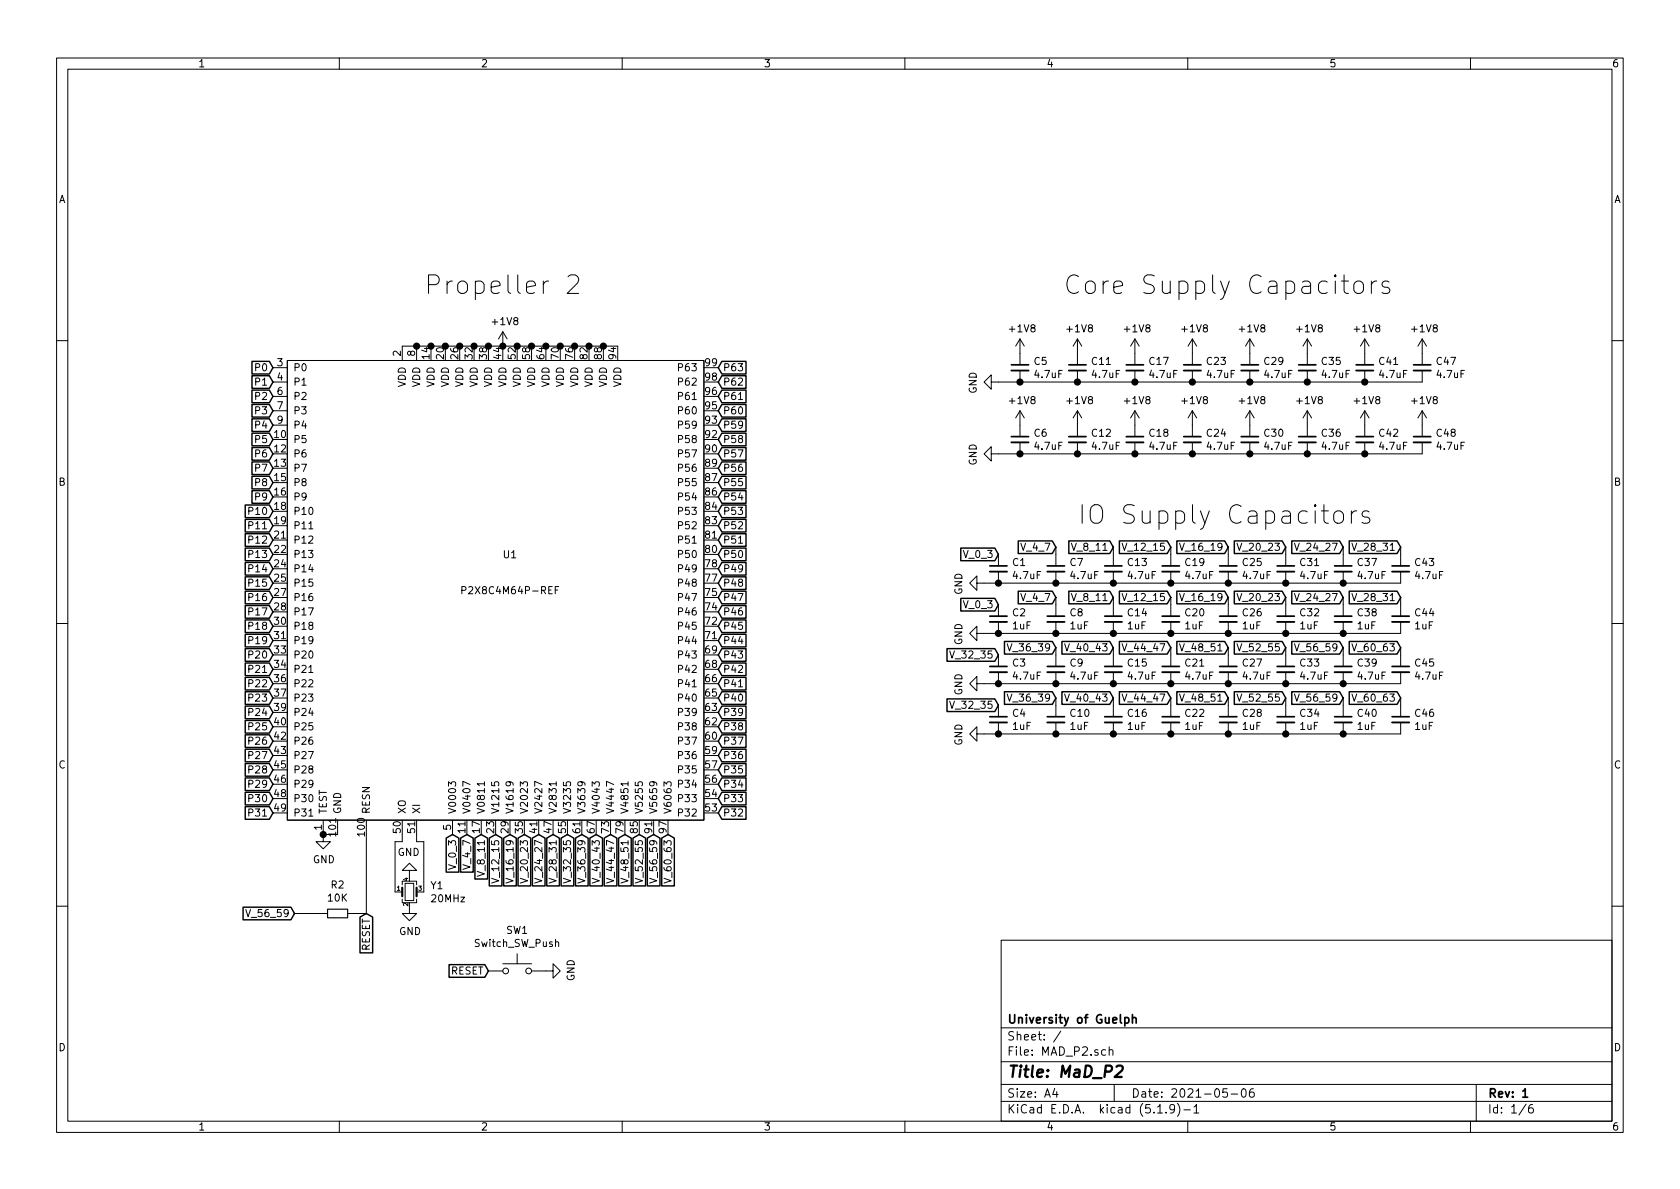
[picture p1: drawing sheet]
EESchema Schematic File Version 4
EELAYER 30 0
EELAYER END
$Descr A4 11693 8268
encoding utf-8
Sheet 1 6
Title "MaD_P2"
Date "2021-05-06"
Rev "1"
Comp "University of Guelph"
Comment1 ""
Comment2 ""
Comment3 ""
Comment4 ""
$EndDescr
$Comp
L MAD_P2-rescue:P2X8C4M64P-REF-P2X8C4M64P U1
U 1 1
P 3550 4150
F 0 "U1" H 3550 4450 50  0000 C CNN
F 1 "P2X8C4M64P-REF" H 3550 4200 50  0000 C CNN
F 2 "Package_QFP:TQFP-100-1EP_14x14mm_P0.5mm_EP5x5mm_ThermalVias" H 3550 4150 50  0001 C CNN
F 3 "" H 3550 4150 50  0001 C CNN
	1    3550 4150
	1    0    0    -1  
$EndComp
$Comp
L power:GND #PWR01
U 1 1
P 2250 5800
F 0 "#PWR01" H 2250 5550 50  0001 C CNN
F 1 "GND" H 2255 5627 50  0000 C CNN
F 2 "" H 2250 5800 50  0001 C CNN
F 3 "" H 2250 5800 50  0001 C CNN
	1    2250 5800
	1    0    0    -1  
$EndComp
Wire Wire Line
	2250 5800 2350 5800
Connection ~ 2250 5800
$Comp
L power:+1V8 #PWR04
U 1 1
P 3500 2400
F 0 "#PWR04" H 3500 2250 50  0001 C CNN
F 1 "+1V8" H 3515 2573 50  0000 C CNN
F 2 "" H 3500 2400 50  0001 C CNN
F 3 "" H 3500 2400 50  0001 C CNN
	1    3500 2400
	1    0    0    -1  
$EndComp
Wire Wire Line
	2800 2400 2900 2400
Connection ~ 2900 2400
Wire Wire Line
	2900 2400 3000 2400
Connection ~ 3000 2400
Wire Wire Line
	3000 2400 3100 2400
Connection ~ 3100 2400
Wire Wire Line
	3100 2400 3200 2400
Connection ~ 3200 2400
Wire Wire Line
	3200 2400 3300 2400
Connection ~ 3300 2400
Wire Wire Line
	3300 2400 3400 2400
Connection ~ 3400 2400
Wire Wire Line
	3400 2400 3500 2400
Connection ~ 3500 2400
Wire Wire Line
	3500 2400 3600 2400
Connection ~ 3600 2400
Wire Wire Line
	3600 2400 3700 2400
Connection ~ 3700 2400
Wire Wire Line
	3700 2400 3800 2400
Connection ~ 3800 2400
Wire Wire Line
	3800 2400 3900 2400
Connection ~ 3900 2400
Wire Wire Line
	3900 2400 4000 2400
Connection ~ 4000 2400
Wire Wire Line
	4000 2400 4100 2400
Connection ~ 4100 2400
Wire Wire Line
	4100 2400 4200 2400
Connection ~ 4200 2400
Wire Wire Line
	4200 2400 4300 2400
$Sheet
S -2150 1150 1950 1150
U 60E5FA00
F0 "Power" 50
F1 "Power.sch" 50
$EndSheet
$Sheet
S -2150 2700 1950 1000
U 60F79100
F0 "Power2" 50
F1 "Power2.sch" 50
$EndSheet
$Comp
L Device:Crystal_GND24_Small Y1
U 1 1
P 2850 6200
F 0 "Y1" H 2994 6246 50  0000 L CNN
F 1 "20MHz" H 2994 6155 50  0000 L CNN
F 2 "Crystal:Crystal_SMD_3225-4Pin_3.2x2.5mm" H 2850 6200 50  0001 C CNN
F 3 "~" H 2850 6200 50  0001 C CNN
F 4 "" H 2850 6200 50  0001 C CNN "LCSC"
	1    2850 6200
	1    0    0    -1  
$EndComp
$Comp
L power:GND #PWR03
U 1 1
P 2850 6300
F 0 "#PWR03" H 2850 6050 50  0001 C CNN
F 1 "GND" H 2855 6127 50  0000 C CNN
F 2 "" H 2850 6300 50  0001 C CNN
F 3 "" H 2850 6300 50  0001 C CNN
	1    2850 6300
	1    0    0    -1  
$EndComp
$Comp
L power:GND #PWR02
U 1 1
P 2850 6100
F 0 "#PWR02" H 2850 5850 50  0001 C CNN
F 1 "GND" H 2855 5927 50  0000 C CNN
F 2 "" H 2850 6100 50  0001 C CNN
F 3 "" H 2850 6100 50  0001 C CNN
	1    2850 6100
	-1   0    0    1   
$EndComp
Wire Wire Line
	2750 5850 2800 5850
Wire Wire Line
	2800 5850 2800 5800
Wire Wire Line
	2750 5850 2750 6200
Wire Wire Line
	2950 5850 2900 5850
Wire Wire Line
	2900 5850 2900 5800
Wire Wire Line
	2950 5850 2950 6200
$Comp
L Device:C_Small C5
U 1 1
P 7100 2550
F 0 "C5" H 7192 2596 50  0000 L CNN
F 1 "4.7uF" H 7192 2505 50  0000 L CNN
F 2 "Capacitor_SMD:C_0603_1608Metric" H 7100 2550 50  0001 C CNN
F 3 "~" H 7100 2550 50  0001 C CNN
	1    7100 2550
	1    0    0    -1  
$EndComp
$Comp
L Device:C_Small C11
U 1 1
P 7500 2550
F 0 "C11" H 7592 2596 50  0000 L CNN
F 1 "4.7uF" H 7592 2505 50  0000 L CNN
F 2 "Capacitor_SMD:C_0603_1608Metric" H 7500 2550 50  0001 C CNN
F 3 "~" H 7500 2550 50  0001 C CNN
	1    7500 2550
	1    0    0    -1  
$EndComp
$Comp
L Device:C_Small C17
U 1 1
P 7900 2550
F 0 "C17" H 7992 2596 50  0000 L CNN
F 1 "4.7uF" H 7992 2505 50  0000 L CNN
F 2 "Capacitor_SMD:C_0603_1608Metric" H 7900 2550 50  0001 C CNN
F 3 "~" H 7900 2550 50  0001 C CNN
	1    7900 2550
	1    0    0    -1  
$EndComp
$Comp
L Device:C_Small C23
U 1 1
P 8300 2550
F 0 "C23" H 8392 2596 50  0000 L CNN
F 1 "4.7uF" H 8392 2505 50  0000 L CNN
F 2 "Capacitor_SMD:C_0603_1608Metric" H 8300 2550 50  0001 C CNN
F 3 "~" H 8300 2550 50  0001 C CNN
	1    8300 2550
	1    0    0    -1  
$EndComp
Text Notes 7400 2050 0    129  ~ 0
Core Supply Capacitors
$Comp
L Device:C_Small C29
U 1 1
P 8700 2550
F 0 "C29" H 8792 2596 50  0000 L CNN
F 1 "4.7uF" H 8792 2505 50  0000 L CNN
F 2 "Capacitor_SMD:C_0603_1608Metric" H 8700 2550 50  0001 C CNN
F 3 "~" H 8700 2550 50  0001 C CNN
	1    8700 2550
	1    0    0    -1  
$EndComp
$Comp
L Device:C_Small C35
U 1 1
P 9100 2550
F 0 "C35" H 9192 2596 50  0000 L CNN
F 1 "4.7uF" H 9192 2505 50  0000 L CNN
F 2 "Capacitor_SMD:C_0603_1608Metric" H 9100 2550 50  0001 C CNN
F 3 "~" H 9100 2550 50  0001 C CNN
	1    9100 2550
	1    0    0    -1  
$EndComp
$Comp
L Device:C_Small C41
U 1 1
P 9500 2550
F 0 "C41" H 9592 2596 50  0000 L CNN
F 1 "4.7uF" H 9592 2505 50  0000 L CNN
F 2 "Capacitor_SMD:C_0603_1608Metric" H 9500 2550 50  0001 C CNN
F 3 "~" H 9500 2550 50  0001 C CNN
	1    9500 2550
	1    0    0    -1  
$EndComp
$Comp
L Device:C_Small C47
U 1 1
P 9900 2550
F 0 "C47" H 9992 2596 50  0000 L CNN
F 1 "4.7uF" H 9992 2505 50  0000 L CNN
F 2 "Capacitor_SMD:C_0603_1608Metric" H 9900 2550 50  0001 C CNN
F 3 "~" H 9900 2550 50  0001 C CNN
	1    9900 2550
	1    0    0    -1  
$EndComp
$Comp
L Device:C_Small C6
U 1 1
P 7100 3050
F 0 "C6" H 7192 3096 50  0000 L CNN
F 1 "4.7uF" H 7192 3005 50  0000 L CNN
F 2 "Capacitor_SMD:C_0603_1608Metric" H 7100 3050 50  0001 C CNN
F 3 "~" H 7100 3050 50  0001 C CNN
	1    7100 3050
	1    0    0    -1  
$EndComp
$Comp
L Device:C_Small C12
U 1 1
P 7500 3050
F 0 "C12" H 7592 3096 50  0000 L CNN
F 1 "4.7uF" H 7592 3005 50  0000 L CNN
F 2 "Capacitor_SMD:C_0603_1608Metric" H 7500 3050 50  0001 C CNN
F 3 "~" H 7500 3050 50  0001 C CNN
	1    7500 3050
	1    0    0    -1  
$EndComp
$Comp
L Device:C_Small C18
U 1 1
P 7900 3050
F 0 "C18" H 7992 3096 50  0000 L CNN
F 1 "4.7uF" H 7992 3005 50  0000 L CNN
F 2 "Capacitor_SMD:C_0603_1608Metric" H 7900 3050 50  0001 C CNN
F 3 "~" H 7900 3050 50  0001 C CNN
	1    7900 3050
	1    0    0    -1  
$EndComp
$Comp
L Device:C_Small C24
U 1 1
P 8300 3050
F 0 "C24" H 8392 3096 50  0000 L CNN
F 1 "4.7uF" H 8392 3005 50  0000 L CNN
F 2 "Capacitor_SMD:C_0603_1608Metric" H 8300 3050 50  0001 C CNN
F 3 "~" H 8300 3050 50  0001 C CNN
	1    8300 3050
	1    0    0    -1  
$EndComp
$Comp
L Device:C_Small C30
U 1 1
P 8700 3050
F 0 "C30" H 8792 3096 50  0000 L CNN
F 1 "4.7uF" H 8792 3005 50  0000 L CNN
F 2 "Capacitor_SMD:C_0603_1608Metric" H 8700 3050 50  0001 C CNN
F 3 "~" H 8700 3050 50  0001 C CNN
	1    8700 3050
	1    0    0    -1  
$EndComp
$Comp
L Device:C_Small C36
U 1 1
P 9100 3050
F 0 "C36" H 9192 3096 50  0000 L CNN
F 1 "4.7uF" H 9192 3005 50  0000 L CNN
F 2 "Capacitor_SMD:C_0603_1608Metric" H 9100 3050 50  0001 C CNN
F 3 "~" H 9100 3050 50  0001 C CNN
	1    9100 3050
	1    0    0    -1  
$EndComp
$Comp
L Device:C_Small C42
U 1 1
P 9500 3050
F 0 "C42" H 9592 3096 50  0000 L CNN
F 1 "4.7uF" H 9592 3005 50  0000 L CNN
F 2 "Capacitor_SMD:C_0603_1608Metric" H 9500 3050 50  0001 C CNN
F 3 "~" H 9500 3050 50  0001 C CNN
	1    9500 3050
	1    0    0    -1  
$EndComp
$Comp
L Device:C_Small C48
U 1 1
P 9900 3050
F 0 "C48" H 9992 3096 50  0000 L CNN
F 1 "4.7uF" H 9992 3005 50  0000 L CNN
F 2 "Capacitor_SMD:C_0603_1608Metric" H 9900 3050 50  0001 C CNN
F 3 "~" H 9900 3050 50  0001 C CNN
	1    9900 3050
	1    0    0    -1  
$EndComp
$Comp
L Device:C_Small C1
U 1 1
P 6950 3950
F 0 "C1" H 7042 3996 50  0000 L CNN
F 1 "4.7uF" H 7042 3905 50  0000 L CNN
F 2 "Capacitor_SMD:C_0603_1608Metric" H 6950 3950 50  0001 C CNN
F 3 "~" H 6950 3950 50  0001 C CNN
	1    6950 3950
	1    0    0    -1  
$EndComp
$Comp
L Device:C_Small C7
U 1 1
P 7350 3950
F 0 "C7" H 7442 3996 50  0000 L CNN
F 1 "4.7uF" H 7442 3905 50  0000 L CNN
F 2 "Capacitor_SMD:C_0603_1608Metric" H 7350 3950 50  0001 C CNN
F 3 "~" H 7350 3950 50  0001 C CNN
	1    7350 3950
	1    0    0    -1  
$EndComp
$Comp
L Device:C_Small C13
U 1 1
P 7750 3950
F 0 "C13" H 7842 3996 50  0000 L CNN
F 1 "4.7uF" H 7842 3905 50  0000 L CNN
F 2 "Capacitor_SMD:C_0603_1608Metric" H 7750 3950 50  0001 C CNN
F 3 "~" H 7750 3950 50  0001 C CNN
	1    7750 3950
	1    0    0    -1  
$EndComp
$Comp
L Device:C_Small C19
U 1 1
P 8150 3950
F 0 "C19" H 8242 3996 50  0000 L CNN
F 1 "4.7uF" H 8242 3905 50  0000 L CNN
F 2 "Capacitor_SMD:C_0603_1608Metric" H 8150 3950 50  0001 C CNN
F 3 "~" H 8150 3950 50  0001 C CNN
	1    8150 3950
	1    0    0    -1  
$EndComp
Text Notes 7500 3650 0    129  ~ 0
IO Supply Capacitors
$Comp
L Device:C_Small C25
U 1 1
P 8550 3950
F 0 "C25" H 8642 3996 50  0000 L CNN
F 1 "4.7uF" H 8642 3905 50  0000 L CNN
F 2 "Capacitor_SMD:C_0603_1608Metric" H 8550 3950 50  0001 C CNN
F 3 "~" H 8550 3950 50  0001 C CNN
	1    8550 3950
	1    0    0    -1  
$EndComp
$Comp
L Device:C_Small C31
U 1 1
P 8950 3950
F 0 "C31" H 9042 3996 50  0000 L CNN
F 1 "4.7uF" H 9042 3905 50  0000 L CNN
F 2 "Capacitor_SMD:C_0603_1608Metric" H 8950 3950 50  0001 C CNN
F 3 "~" H 8950 3950 50  0001 C CNN
	1    8950 3950
	1    0    0    -1  
$EndComp
$Comp
L Device:C_Small C37
U 1 1
P 9350 3950
F 0 "C37" H 9442 3996 50  0000 L CNN
F 1 "4.7uF" H 9442 3905 50  0000 L CNN
F 2 "Capacitor_SMD:C_0603_1608Metric" H 9350 3950 50  0001 C CNN
F 3 "~" H 9350 3950 50  0001 C CNN
	1    9350 3950
	1    0    0    -1  
$EndComp
$Comp
L Device:C_Small C43
U 1 1
P 9750 3950
F 0 "C43" H 9842 3996 50  0000 L CNN
F 1 "4.7uF" H 9842 3905 50  0000 L CNN
F 2 "Capacitor_SMD:C_0603_1608Metric" H 9750 3950 50  0001 C CNN
F 3 "~" H 9750 3950 50  0001 C CNN
	1    9750 3950
	1    0    0    -1  
$EndComp
$Comp
L Device:C_Small C3
U 1 1
P 6950 4650
F 0 "C3" H 7042 4696 50  0000 L CNN
F 1 "4.7uF" H 7042 4605 50  0000 L CNN
F 2 "Capacitor_SMD:C_0603_1608Metric" H 6950 4650 50  0001 C CNN
F 3 "~" H 6950 4650 50  0001 C CNN
	1    6950 4650
	1    0    0    -1  
$EndComp
$Comp
L Device:C_Small C9
U 1 1
P 7350 4650
F 0 "C9" H 7442 4696 50  0000 L CNN
F 1 "4.7uF" H 7442 4605 50  0000 L CNN
F 2 "Capacitor_SMD:C_0603_1608Metric" H 7350 4650 50  0001 C CNN
F 3 "~" H 7350 4650 50  0001 C CNN
	1    7350 4650
	1    0    0    -1  
$EndComp
$Comp
L Device:C_Small C15
U 1 1
P 7750 4650
F 0 "C15" H 7842 4696 50  0000 L CNN
F 1 "4.7uF" H 7842 4605 50  0000 L CNN
F 2 "Capacitor_SMD:C_0603_1608Metric" H 7750 4650 50  0001 C CNN
F 3 "~" H 7750 4650 50  0001 C CNN
	1    7750 4650
	1    0    0    -1  
$EndComp
$Comp
L Device:C_Small C21
U 1 1
P 8150 4650
F 0 "C21" H 8242 4696 50  0000 L CNN
F 1 "4.7uF" H 8242 4605 50  0000 L CNN
F 2 "Capacitor_SMD:C_0603_1608Metric" H 8150 4650 50  0001 C CNN
F 3 "~" H 8150 4650 50  0001 C CNN
	1    8150 4650
	1    0    0    -1  
$EndComp
$Comp
L Device:C_Small C27
U 1 1
P 8550 4650
F 0 "C27" H 8642 4696 50  0000 L CNN
F 1 "4.7uF" H 8642 4605 50  0000 L CNN
F 2 "Capacitor_SMD:C_0603_1608Metric" H 8550 4650 50  0001 C CNN
F 3 "~" H 8550 4650 50  0001 C CNN
	1    8550 4650
	1    0    0    -1  
$EndComp
$Comp
L Device:C_Small C33
U 1 1
P 8950 4650
F 0 "C33" H 9042 4696 50  0000 L CNN
F 1 "4.7uF" H 9042 4605 50  0000 L CNN
F 2 "Capacitor_SMD:C_0603_1608Metric" H 8950 4650 50  0001 C CNN
F 3 "~" H 8950 4650 50  0001 C CNN
	1    8950 4650
	1    0    0    -1  
$EndComp
$Comp
L Device:C_Small C39
U 1 1
P 9350 4650
F 0 "C39" H 9442 4696 50  0000 L CNN
F 1 "4.7uF" H 9442 4605 50  0000 L CNN
F 2 "Capacitor_SMD:C_0603_1608Metric" H 9350 4650 50  0001 C CNN
F 3 "~" H 9350 4650 50  0001 C CNN
	1    9350 4650
	1    0    0    -1  
$EndComp
$Comp
L Device:C_Small C45
U 1 1
P 9750 4650
F 0 "C45" H 9842 4696 50  0000 L CNN
F 1 "4.7uF" H 9842 4605 50  0000 L CNN
F 2 "Capacitor_SMD:C_0603_1608Metric" H 9750 4650 50  0001 C CNN
F 3 "~" H 9750 4650 50  0001 C CNN
	1    9750 4650
	1    0    0    -1  
$EndComp
$Comp
L Device:C_Small C4
U 1 1
P 6950 5000
F 0 "C4" H 7042 5046 50  0000 L CNN
F 1 "1uF" H 7042 4955 50  0000 L CNN
F 2 "Capacitor_SMD:C_0603_1608Metric" H 6950 5000 50  0001 C CNN
F 3 "~" H 6950 5000 50  0001 C CNN
	1    6950 5000
	1    0    0    -1  
$EndComp
$Comp
L Device:C_Small C10
U 1 1
P 7350 5000
F 0 "C10" H 7442 5046 50  0000 L CNN
F 1 "1uF" H 7442 4955 50  0000 L CNN
F 2 "Capacitor_SMD:C_0603_1608Metric" H 7350 5000 50  0001 C CNN
F 3 "~" H 7350 5000 50  0001 C CNN
	1    7350 5000
	1    0    0    -1  
$EndComp
$Comp
L Device:C_Small C16
U 1 1
P 7750 5000
F 0 "C16" H 7842 5046 50  0000 L CNN
F 1 "1uF" H 7842 4955 50  0000 L CNN
F 2 "Capacitor_SMD:C_0603_1608Metric" H 7750 5000 50  0001 C CNN
F 3 "~" H 7750 5000 50  0001 C CNN
	1    7750 5000
	1    0    0    -1  
$EndComp
$Comp
L Device:C_Small C22
U 1 1
P 8150 5000
F 0 "C22" H 8242 5046 50  0000 L CNN
F 1 "1uF" H 8242 4955 50  0000 L CNN
F 2 "Capacitor_SMD:C_0603_1608Metric" H 8150 5000 50  0001 C CNN
F 3 "~" H 8150 5000 50  0001 C CNN
	1    8150 5000
	1    0    0    -1  
$EndComp
$Comp
L Device:C_Small C28
U 1 1
P 8550 5000
F 0 "C28" H 8642 5046 50  0000 L CNN
F 1 "1uF" H 8642 4955 50  0000 L CNN
F 2 "Capacitor_SMD:C_0603_1608Metric" H 8550 5000 50  0001 C CNN
F 3 "~" H 8550 5000 50  0001 C CNN
	1    8550 5000
	1    0    0    -1  
$EndComp
$Comp
L Device:C_Small C34
U 1 1
P 8950 5000
F 0 "C34" H 9042 5046 50  0000 L CNN
F 1 "1uF" H 9042 4955 50  0000 L CNN
F 2 "Capacitor_SMD:C_0603_1608Metric" H 8950 5000 50  0001 C CNN
F 3 "~" H 8950 5000 50  0001 C CNN
	1    8950 5000
	1    0    0    -1  
$EndComp
$Comp
L Device:C_Small C40
U 1 1
P 9350 5000
F 0 "C40" H 9442 5046 50  0000 L CNN
F 1 "1uF" H 9442 4955 50  0000 L CNN
F 2 "Capacitor_SMD:C_0603_1608Metric" H 9350 5000 50  0001 C CNN
F 3 "~" H 9350 5000 50  0001 C CNN
	1    9350 5000
	1    0    0    -1  
$EndComp
$Comp
L Device:C_Small C46
U 1 1
P 9750 5000
F 0 "C46" H 9842 5046 50  0000 L CNN
F 1 "1uF" H 9842 4955 50  0000 L CNN
F 2 "Capacitor_SMD:C_0603_1608Metric" H 9750 5000 50  0001 C CNN
F 3 "~" H 9750 5000 50  0001 C CNN
	1    9750 5000
	1    0    0    -1  
$EndComp
$Comp
L Device:C_Small C2
U 1 1
P 6950 4300
F 0 "C2" H 7042 4346 50  0000 L CNN
F 1 "1uF" H 7042 4255 50  0000 L CNN
F 2 "Capacitor_SMD:C_0603_1608Metric" H 6950 4300 50  0001 C CNN
F 3 "~" H 6950 4300 50  0001 C CNN
	1    6950 4300
	1    0    0    -1  
$EndComp
$Comp
L Device:C_Small C8
U 1 1
P 7350 4300
F 0 "C8" H 7442 4346 50  0000 L CNN
F 1 "1uF" H 7442 4255 50  0000 L CNN
F 2 "Capacitor_SMD:C_0603_1608Metric" H 7350 4300 50  0001 C CNN
F 3 "~" H 7350 4300 50  0001 C CNN
	1    7350 4300
	1    0    0    -1  
$EndComp
$Comp
L Device:C_Small C14
U 1 1
P 7750 4300
F 0 "C14" H 7842 4346 50  0000 L CNN
F 1 "1uF" H 7842 4255 50  0000 L CNN
F 2 "Capacitor_SMD:C_0603_1608Metric" H 7750 4300 50  0001 C CNN
F 3 "~" H 7750 4300 50  0001 C CNN
	1    7750 4300
	1    0    0    -1  
$EndComp
$Comp
L Device:C_Small C20
U 1 1
P 8150 4300
F 0 "C20" H 8242 4346 50  0000 L CNN
F 1 "1uF" H 8242 4255 50  0000 L CNN
F 2 "Capacitor_SMD:C_0603_1608Metric" H 8150 4300 50  0001 C CNN
F 3 "~" H 8150 4300 50  0001 C CNN
	1    8150 4300
	1    0    0    -1  
$EndComp
$Comp
L Device:C_Small C26
U 1 1
P 8550 4300
F 0 "C26" H 8642 4346 50  0000 L CNN
F 1 "1uF" H 8642 4255 50  0000 L CNN
F 2 "Capacitor_SMD:C_0603_1608Metric" H 8550 4300 50  0001 C CNN
F 3 "~" H 8550 4300 50  0001 C CNN
	1    8550 4300
	1    0    0    -1  
$EndComp
$Comp
L Device:C_Small C32
U 1 1
P 8950 4300
F 0 "C32" H 9042 4346 50  0000 L CNN
F 1 "1uF" H 9042 4255 50  0000 L CNN
F 2 "Capacitor_SMD:C_0603_1608Metric" H 8950 4300 50  0001 C CNN
F 3 "~" H 8950 4300 50  0001 C CNN
	1    8950 4300
	1    0    0    -1  
$EndComp
$Comp
L Device:C_Small C38
U 1 1
P 9350 4300
F 0 "C38" H 9442 4346 50  0000 L CNN
F 1 "1uF" H 9442 4255 50  0000 L CNN
F 2 "Capacitor_SMD:C_0603_1608Metric" H 9350 4300 50  0001 C CNN
F 3 "~" H 9350 4300 50  0001 C CNN
	1    9350 4300
	1    0    0    -1  
$EndComp
$Comp
L Device:C_Small C44
U 1 1
P 9750 4300
F 0 "C44" H 9842 4346 50  0000 L CNN
F 1 "1uF" H 9842 4255 50  0000 L CNN
F 2 "Capacitor_SMD:C_0603_1608Metric" H 9750 4300 50  0001 C CNN
F 3 "~" H 9750 4300 50  0001 C CNN
	1    9750 4300
	1    0    0    -1  
$EndComp
$Comp
L power:GND #PWR07
U 1 1
P 6850 4050
F 0 "#PWR07" H 6850 3800 50  0001 C CNN
F 1 "GND" H 6855 3877 50  0000 C CNN
F 2 "" H 6850 4050 50  0001 C CNN
F 3 "" H 6850 4050 50  0001 C CNN
	1    6850 4050
	0    1    1    0   
$EndComp
$Comp
L power:GND #PWR08
U 1 1
P 6850 4400
F 0 "#PWR08" H 6850 4150 50  0001 C CNN
F 1 "GND" H 6855 4227 50  0000 C CNN
F 2 "" H 6850 4400 50  0001 C CNN
F 3 "" H 6850 4400 50  0001 C CNN
	1    6850 4400
	0    1    1    0   
$EndComp
$Comp
L power:GND #PWR09
U 1 1
P 6850 4750
F 0 "#PWR09" H 6850 4500 50  0001 C CNN
F 1 "GND" H 6855 4577 50  0000 C CNN
F 2 "" H 6850 4750 50  0001 C CNN
F 3 "" H 6850 4750 50  0001 C CNN
	1    6850 4750
	0    1    1    0   
$EndComp
$Comp
L power:GND #PWR010
U 1 1
P 6850 5100
F 0 "#PWR010" H 6850 4850 50  0001 C CNN
F 1 "GND" H 6855 4927 50  0000 C CNN
F 2 "" H 6850 5100 50  0001 C CNN
F 3 "" H 6850 5100 50  0001 C CNN
	1    6850 5100
	0    1    1    0   
$EndComp
Wire Wire Line
	6850 5100 6950 5100
Connection ~ 6950 5100
Wire Wire Line
	6950 5100 7350 5100
Connection ~ 7350 5100
Wire Wire Line
	7350 5100 7750 5100
Connection ~ 7750 5100
Wire Wire Line
	7750 5100 8150 5100
Connection ~ 8150 5100
Wire Wire Line
	8150 5100 8550 5100
Connection ~ 8550 5100
Wire Wire Line
	8550 5100 8950 5100
Connection ~ 8950 5100
Wire Wire Line
	8950 5100 9350 5100
Connection ~ 9350 5100
Wire Wire Line
	9350 5100 9750 5100
Wire Wire Line
	6850 4750 6950 4750
Connection ~ 6950 4750
Wire Wire Line
	6950 4750 7350 4750
Connection ~ 7350 4750
Wire Wire Line
	7350 4750 7750 4750
Connection ~ 7750 4750
Wire Wire Line
	7750 4750 8150 4750
Connection ~ 8150 4750
Wire Wire Line
	8150 4750 8550 4750
Connection ~ 8550 4750
Wire Wire Line
	8550 4750 8950 4750
Connection ~ 8950 4750
Wire Wire Line
	8950 4750 9350 4750
Connection ~ 9350 4750
Wire Wire Line
	9350 4750 9750 4750
Wire Wire Line
	6850 4400 6950 4400
Connection ~ 6950 4400
Wire Wire Line
	6950 4400 7350 4400
Connection ~ 7350 4400
Wire Wire Line
	7350 4400 7750 4400
Connection ~ 7750 4400
Wire Wire Line
	7750 4400 8150 4400
Connection ~ 8150 4400
Wire Wire Line
	8150 4400 8550 4400
Connection ~ 8550 4400
Wire Wire Line
	8550 4400 8950 4400
Connection ~ 8950 4400
Wire Wire Line
	8950 4400 9350 4400
Connection ~ 9350 4400
Wire Wire Line
	9350 4400 9750 4400
Wire Wire Line
	6850 4050 6950 4050
Connection ~ 6950 4050
Wire Wire Line
	6950 4050 7350 4050
Connection ~ 7350 4050
Wire Wire Line
	7350 4050 7750 4050
Connection ~ 7750 4050
Wire Wire Line
	7750 4050 8150 4050
Connection ~ 8150 4050
Wire Wire Line
	8150 4050 8550 4050
Connection ~ 8550 4050
Wire Wire Line
	8550 4050 8950 4050
Connection ~ 8950 4050
Wire Wire Line
	8950 4050 9350 4050
Connection ~ 9350 4050
Wire Wire Line
	9350 4050 9750 4050
$Comp
L power:+1V8 #PWR011
U 1 1
P 7100 2450
F 0 "#PWR011" H 7100 2300 50  0001 C CNN
F 1 "+1V8" H 7115 2623 50  0000 C CNN
F 2 "" H 7100 2450 50  0001 C CNN
F 3 "" H 7100 2450 50  0001 C CNN
	1    7100 2450
	1    0    0    -1  
$EndComp
$Comp
L power:+1V8 #PWR013
U 1 1
P 7500 2450
F 0 "#PWR013" H 7500 2300 50  0001 C CNN
F 1 "+1V8" H 7515 2623 50  0000 C CNN
F 2 "" H 7500 2450 50  0001 C CNN
F 3 "" H 7500 2450 50  0001 C CNN
	1    7500 2450
	1    0    0    -1  
$EndComp
$Comp
L power:+1V8 #PWR015
U 1 1
P 7900 2450
F 0 "#PWR015" H 7900 2300 50  0001 C CNN
F 1 "+1V8" H 7915 2623 50  0000 C CNN
F 2 "" H 7900 2450 50  0001 C CNN
F 3 "" H 7900 2450 50  0001 C CNN
	1    7900 2450
	1    0    0    -1  
$EndComp
$Comp
L power:+1V8 #PWR017
U 1 1
P 8300 2450
F 0 "#PWR017" H 8300 2300 50  0001 C CNN
F 1 "+1V8" H 8315 2623 50  0000 C CNN
F 2 "" H 8300 2450 50  0001 C CNN
F 3 "" H 8300 2450 50  0001 C CNN
	1    8300 2450
	1    0    0    -1  
$EndComp
$Comp
L power:+1V8 #PWR019
U 1 1
P 8700 2450
F 0 "#PWR019" H 8700 2300 50  0001 C CNN
F 1 "+1V8" H 8715 2623 50  0000 C CNN
F 2 "" H 8700 2450 50  0001 C CNN
F 3 "" H 8700 2450 50  0001 C CNN
	1    8700 2450
	1    0    0    -1  
$EndComp
$Comp
L power:+1V8 #PWR021
U 1 1
P 9100 2450
F 0 "#PWR021" H 9100 2300 50  0001 C CNN
F 1 "+1V8" H 9115 2623 50  0000 C CNN
F 2 "" H 9100 2450 50  0001 C CNN
F 3 "" H 9100 2450 50  0001 C CNN
	1    9100 2450
	1    0    0    -1  
$EndComp
$Comp
L power:+1V8 #PWR023
U 1 1
P 9500 2450
F 0 "#PWR023" H 9500 2300 50  0001 C CNN
F 1 "+1V8" H 9515 2623 50  0000 C CNN
F 2 "" H 9500 2450 50  0001 C CNN
F 3 "" H 9500 2450 50  0001 C CNN
	1    9500 2450
	1    0    0    -1  
$EndComp
$Comp
L power:+1V8 #PWR025
U 1 1
P 9900 2450
F 0 "#PWR025" H 9900 2300 50  0001 C CNN
F 1 "+1V8" H 9915 2623 50  0000 C CNN
F 2 "" H 9900 2450 50  0001 C CNN
F 3 "" H 9900 2450 50  0001 C CNN
	1    9900 2450
	1    0    0    -1  
$EndComp
$Comp
L power:+1V8 #PWR026
U 1 1
P 9900 2950
F 0 "#PWR026" H 9900 2800 50  0001 C CNN
F 1 "+1V8" H 9915 3123 50  0000 C CNN
F 2 "" H 9900 2950 50  0001 C CNN
F 3 "" H 9900 2950 50  0001 C CNN
	1    9900 2950
	1    0    0    -1  
$EndComp
$Comp
L power:+1V8 #PWR024
U 1 1
P 9500 2950
F 0 "#PWR024" H 9500 2800 50  0001 C CNN
F 1 "+1V8" H 9515 3123 50  0000 C CNN
F 2 "" H 9500 2950 50  0001 C CNN
F 3 "" H 9500 2950 50  0001 C CNN
	1    9500 2950
	1    0    0    -1  
$EndComp
$Comp
L power:+1V8 #PWR022
U 1 1
P 9100 2950
F 0 "#PWR022" H 9100 2800 50  0001 C CNN
F 1 "+1V8" H 9115 3123 50  0000 C CNN
F 2 "" H 9100 2950 50  0001 C CNN
F 3 "" H 9100 2950 50  0001 C CNN
	1    9100 2950
	1    0    0    -1  
$EndComp
$Comp
L power:+1V8 #PWR020
U 1 1
P 8700 2950
F 0 "#PWR020" H 8700 2800 50  0001 C CNN
F 1 "+1V8" H 8715 3123 50  0000 C CNN
F 2 "" H 8700 2950 50  0001 C CNN
F 3 "" H 8700 2950 50  0001 C CNN
	1    8700 2950
	1    0    0    -1  
$EndComp
$Comp
L power:+1V8 #PWR018
U 1 1
P 8300 2950
F 0 "#PWR018" H 8300 2800 50  0001 C CNN
F 1 "+1V8" H 8315 3123 50  0000 C CNN
F 2 "" H 8300 2950 50  0001 C CNN
F 3 "" H 8300 2950 50  0001 C CNN
	1    8300 2950
	1    0    0    -1  
$EndComp
$Comp
L power:+1V8 #PWR016
U 1 1
P 7900 2950
F 0 "#PWR016" H 7900 2800 50  0001 C CNN
F 1 "+1V8" H 7915 3123 50  0000 C CNN
F 2 "" H 7900 2950 50  0001 C CNN
F 3 "" H 7900 2950 50  0001 C CNN
	1    7900 2950
	1    0    0    -1  
$EndComp
$Comp
L power:+1V8 #PWR014
U 1 1
P 7500 2950
F 0 "#PWR014" H 7500 2800 50  0001 C CNN
F 1 "+1V8" H 7515 3123 50  0000 C CNN
F 2 "" H 7500 2950 50  0001 C CNN
F 3 "" H 7500 2950 50  0001 C CNN
	1    7500 2950
	1    0    0    -1  
$EndComp
$Comp
L power:+1V8 #PWR012
U 1 1
P 7100 2950
F 0 "#PWR012" H 7100 2800 50  0001 C CNN
F 1 "+1V8" H 7115 3123 50  0000 C CNN
F 2 "" H 7100 2950 50  0001 C CNN
F 3 "" H 7100 2950 50  0001 C CNN
	1    7100 2950
	1    0    0    -1  
$EndComp
$Comp
L power:GND #PWR06
U 1 1
P 6950 3150
F 0 "#PWR06" H 6950 2900 50  0001 C CNN
F 1 "GND" H 6955 2977 50  0000 C CNN
F 2 "" H 6950 3150 50  0001 C CNN
F 3 "" H 6950 3150 50  0001 C CNN
	1    6950 3150
	0    1    1    0   
$EndComp
$Comp
L power:GND #PWR05
U 1 1
P 6950 2650
F 0 "#PWR05" H 6950 2400 50  0001 C CNN
F 1 "GND" H 6955 2477 50  0000 C CNN
F 2 "" H 6950 2650 50  0001 C CNN
F 3 "" H 6950 2650 50  0001 C CNN
	1    6950 2650
	0    1    1    0   
$EndComp
Wire Wire Line
	6950 2650 7100 2650
Connection ~ 7100 2650
Wire Wire Line
	7100 2650 7500 2650
Connection ~ 7500 2650
Wire Wire Line
	7500 2650 7900 2650
Connection ~ 7900 2650
Wire Wire Line
	7900 2650 8300 2650
Connection ~ 8300 2650
Wire Wire Line
	8300 2650 8700 2650
Connection ~ 8700 2650
Wire Wire Line
	8700 2650 9100 2650
Connection ~ 9100 2650
Wire Wire Line
	9100 2650 9500 2650
Connection ~ 9500 2650
Wire Wire Line
	9500 2650 9900 2650
Wire Wire Line
	6950 3150 7100 3150
Connection ~ 7100 3150
Wire Wire Line
	7100 3150 7500 3150
Connection ~ 7500 3150
Wire Wire Line
	7500 3150 7900 3150
Connection ~ 7900 3150
Wire Wire Line
	7900 3150 8300 3150
Connection ~ 8300 3150
Wire Wire Line
	8300 3150 8700 3150
Connection ~ 8700 3150
Wire Wire Line
	8700 3150 9100 3150
Connection ~ 9100 3150
Wire Wire Line
	9100 3150 9500 3150
Connection ~ 9500 3150
Wire Wire Line
	9500 3150 9900 3150
$Sheet
S -2150 4050 1950 900 
U 60B0DD34
F0 "Memory" 50
F1 "Memory.sch" 50
$EndSheet
$Comp
L Device:R_Small R2
U 1 1
P 2350 6350
F 0 "R2" V 2546 6350 50  0000 C CNN
F 1 "10K" V 2455 6350 50  0000 C CNN
F 2 "Resistor_SMD:R_0603_1608Metric" H 2350 6350 50  0001 C CNN
F 3 "~" H 2350 6350 50  0001 C CNN
	1    2350 6350
	0    -1   -1   0   
$EndComp
Wire Wire Line
	2550 5800 2550 6350
Wire Wire Line
	2550 6350 2450 6350
Wire Wire Line
	2250 6350 2050 6350
$Sheet
S -2150 5150 1950 1000
U 60BD9EA1
F0 "Connections" 50
F1 "Connections.sch" 50
$EndSheet
$Sheet
S -2150 6350 1950 950 
U 609BFBB9
F0 "Peripherals" 50
F1 "Peripherals.sch" 50
$EndSheet
Text Notes 2950 2050 0    129  ~ 0
Propeller 2
$Comp
L Power-cache:Switch_SW_Push SW1
U 1 1
P 3600 6750
F 0 "SW1" H 3600 7035 50  0000 C CNN
F 1 "Switch_SW_Push" H 3600 6944 50  0000 C CNN
F 2 "Button_Switch_THT:SW_PUSH_6mm" H 3600 6950 50  0001 C CNN
F 3 "" H 3600 6950 50  0001 C CNN
	1    3600 6750
	1    0    0    -1  
$EndComp
$Comp
L power:GND #PWR0101
U 1 1
P 3800 6750
F 0 "#PWR0101" H 3800 6500 50  0001 C CNN
F 1 "GND" H 3805 6577 50  0000 C CNN
F 2 "" H 3800 6750 50  0001 C CNN
F 3 "" H 3800 6750 50  0001 C CNN
	1    3800 6750
	0    -1   -1   0   
$EndComp
Text GLabel 1900 2550 0    50   Input ~ 0
P0
Text GLabel 1900 2650 0    50   Input ~ 0
P1
Text GLabel 1900 2750 0    50   Input ~ 0
P2
Text GLabel 1900 2850 0    50   Input ~ 0
P3
Text GLabel 1900 2950 0    50   Input ~ 0
P4
Text GLabel 1900 3050 0    50   Input ~ 0
P5
Text GLabel 1900 3150 0    50   Input ~ 0
P6
Text GLabel 1900 3250 0    50   Input ~ 0
P7
Text GLabel 1900 3350 0    50   Input ~ 0
P8
Text GLabel 1900 3450 0    50   Input ~ 0
P9
Text GLabel 1900 3550 0    50   Input ~ 0
P10
Text GLabel 1900 3650 0    50   Input ~ 0
P11
Text GLabel 1900 3750 0    50   Input ~ 0
P12
Text GLabel 1900 3850 0    50   Input ~ 0
P13
Text GLabel 1900 3950 0    50   Input ~ 0
P14
Text GLabel 1900 4050 0    50   Input ~ 0
P15
Text GLabel 1900 4150 0    50   Input ~ 0
P16
Text GLabel 1900 4250 0    50   Input ~ 0
P17
Text GLabel 1900 4350 0    50   Input ~ 0
P18
Text GLabel 1900 4450 0    50   Input ~ 0
P19
Text GLabel 1900 4550 0    50   Input ~ 0
P20
Text GLabel 1900 4650 0    50   Input ~ 0
P21
Text GLabel 1900 4750 0    50   Input ~ 0
P22
Text GLabel 1900 4850 0    50   Input ~ 0
P23
Text GLabel 1900 4950 0    50   Input ~ 0
P24
Text GLabel 1900 5050 0    50   Input ~ 0
P25
Text GLabel 1900 5150 0    50   Input ~ 0
P26
Text GLabel 1900 5250 0    50   Input ~ 0
P27
Text GLabel 1900 5350 0    50   Input ~ 0
P28
Text GLabel 1900 5450 0    50   Input ~ 0
P29
Text GLabel 1900 5550 0    50   Input ~ 0
P30
Text GLabel 1900 5650 0    50   Input ~ 0
P31
Text GLabel 5000 5650 2    50   Input ~ 0
P32
Text GLabel 5000 5550 2    50   Input ~ 0
P33
Text GLabel 5000 5450 2    50   Input ~ 0
P34
Text GLabel 5000 5350 2    50   Input ~ 0
P35
Text GLabel 5000 5250 2    50   Input ~ 0
P36
Text GLabel 5000 5150 2    50   Input ~ 0
P37
Text GLabel 5000 5050 2    50   Input ~ 0
P38
Text GLabel 5000 4950 2    50   Input ~ 0
P39
Text GLabel 5000 4850 2    50   Input ~ 0
P40
Text GLabel 5000 4750 2    50   Input ~ 0
P41
Text GLabel 5000 4650 2    50   Input ~ 0
P42
Text GLabel 5000 4550 2    50   Input ~ 0
P43
Text GLabel 5000 4450 2    50   Input ~ 0
P44
Text GLabel 5000 4350 2    50   Input ~ 0
P45
Text GLabel 5000 4250 2    50   Input ~ 0
P46
Text GLabel 5000 4150 2    50   Input ~ 0
P47
Text GLabel 5000 4050 2    50   Input ~ 0
P48
Text GLabel 5000 3950 2    50   Input ~ 0
P49
Text GLabel 5000 3850 2    50   Input ~ 0
P50
Text GLabel 5000 3750 2    50   Input ~ 0
P51
Text GLabel 5000 3650 2    50   Input ~ 0
P52
Text GLabel 5000 3550 2    50   Input ~ 0
P53
Text GLabel 5000 3450 2    50   Input ~ 0
P54
Text GLabel 5000 3350 2    50   Input ~ 0
P55
Text GLabel 5000 3250 2    50   Input ~ 0
P56
Text GLabel 5000 3150 2    50   Input ~ 0
P57
Text GLabel 5000 3050 2    50   Input ~ 0
P58
Text GLabel 5000 2950 2    50   Input ~ 0
P59
Text GLabel 5000 2850 2    50   Input ~ 0
P60
Text GLabel 5000 2750 2    50   Input ~ 0
P61
Text GLabel 5000 2650 2    50   Input ~ 0
P62
Text GLabel 5000 2550 2    50   Input ~ 0
P63
Text GLabel 3150 5800 3    50   Input ~ 0
V_0_3
Text GLabel 3250 5800 3    50   Input ~ 0
V_4_7
Text GLabel 3350 5800 3    50   Input ~ 0
V_8_11
Text GLabel 3450 5800 3    50   Input ~ 0
V_12_15
Text GLabel 3650 5800 3    50   Input ~ 0
V_20_23
Text GLabel 3550 5800 3    50   Input ~ 0
V_16_19
Text GLabel 3750 5800 3    50   Input ~ 0
V_24_27
Text GLabel 3850 5800 3    50   Input ~ 0
V_28_31
Text GLabel 3950 5800 3    50   Input ~ 0
V_32_35
Text GLabel 4050 5800 3    50   Input ~ 0
V_36_39
Text GLabel 4150 5800 3    50   Input ~ 0
V_40_43
Text GLabel 4250 5800 3    50   Input ~ 0
V_44_47
Text GLabel 4350 5800 3    50   Input ~ 0
V_48_51
Text GLabel 4450 5800 3    50   Input ~ 0
V_52_55
Text GLabel 4550 5800 3    50   Input ~ 0
V_56_59
Text GLabel 4650 5800 3    50   Input ~ 0
V_60_63
Text GLabel 6950 3850 0    50   Input ~ 0
V_0_3
Text GLabel 6950 4200 0    50   Input ~ 0
V_0_3
Text GLabel 7350 3800 0    50   Input ~ 0
V_4_7
Text GLabel 7350 4150 0    50   Input ~ 0
V_4_7
Text GLabel 7750 3800 0    50   Input ~ 0
V_8_11
Text GLabel 7750 4150 0    50   Input ~ 0
V_8_11
Text GLabel 8150 3800 0    50   Input ~ 0
V_12_15
Text GLabel 8150 4150 0    50   Input ~ 0
V_12_15
Text GLabel 8550 3800 0    50   Input ~ 0
V_16_19
Text GLabel 8550 4150 0    50   Input ~ 0
V_16_19
Text GLabel 8950 3800 0    50   Input ~ 0
V_20_23
Text GLabel 8950 4150 0    50   Input ~ 0
V_20_23
Text GLabel 9350 3800 0    50   Input ~ 0
V_24_27
Text GLabel 9350 4150 0    50   Input ~ 0
V_24_27
Text GLabel 9750 3800 0    50   Input ~ 0
V_28_31
Text GLabel 9750 4150 0    50   Input ~ 0
V_28_31
Wire Wire Line
	9750 4150 9750 4200
Wire Wire Line
	9750 3800 9750 3850
Wire Wire Line
	9350 3800 9350 3850
Wire Wire Line
	9350 4150 9350 4200
Wire Wire Line
	8950 4150 8950 4200
Wire Wire Line
	8950 3800 8950 3850
Wire Wire Line
	8550 3800 8550 3850
Wire Wire Line
	8550 4150 8550 4200
Wire Wire Line
	8150 4200 8150 4150
Wire Wire Line
	8150 3850 8150 3800
Wire Wire Line
	7750 4200 7750 4150
Wire Wire Line
	7750 3850 7750 3800
Wire Wire Line
	7350 4200 7350 4150
Wire Wire Line
	7350 3850 7350 3800
Text GLabel 6950 4550 0    50   Input ~ 0
V_32_35
Text GLabel 6950 4900 0    50   Input ~ 0
V_32_35
Text GLabel 7350 4500 0    50   Input ~ 0
V_36_39
Text GLabel 7350 4850 0    50   Input ~ 0
V_36_39
Text GLabel 7750 4500 0    50   Input ~ 0
V_40_43
Text GLabel 7750 4850 0    50   Input ~ 0
V_40_43
Text GLabel 8150 4500 0    50   Input ~ 0
V_44_47
Text GLabel 8150 4850 0    50   Input ~ 0
V_44_47
Text GLabel 8550 4500 0    50   Input ~ 0
V_48_51
Text GLabel 8550 4850 0    50   Input ~ 0
V_48_51
Text GLabel 8950 4500 0    50   Input ~ 0
V_52_55
Text GLabel 8950 4850 0    50   Input ~ 0
V_52_55
Text GLabel 9350 4500 0    50   Input ~ 0
V_56_59
Text GLabel 9350 4850 0    50   Input ~ 0
V_56_59
Text GLabel 9750 4500 0    50   Input ~ 0
V_60_63
Text GLabel 9750 4850 0    50   Input ~ 0
V_60_63
Wire Wire Line
	9750 4500 9750 4550
Wire Wire Line
	9750 4850 9750 4900
Wire Wire Line
	9350 4850 9350 4900
Wire Wire Line
	9350 4500 9350 4550
Wire Wire Line
	8950 4500 8950 4550
Wire Wire Line
	8950 4850 8950 4900
Wire Wire Line
	8550 4900 8550 4850
Wire Wire Line
	8550 4550 8550 4500
Wire Wire Line
	8150 4900 8150 4850
Wire Wire Line
	8150 4500 8150 4550
Wire Wire Line
	7750 4500 7750 4550
Wire Wire Line
	7350 4500 7350 4550
Wire Wire Line
	7350 4850 7350 4900
Wire Wire Line
	7750 4850 7750 4900
Text GLabel 2050 6350 0    50   Input ~ 0
V_56_59
Text GLabel 2550 6350 3    50   Input ~ 0
RESET
Text GLabel 3400 6750 0    50   Input ~ 0
RESET
$EndSCHEMATC
